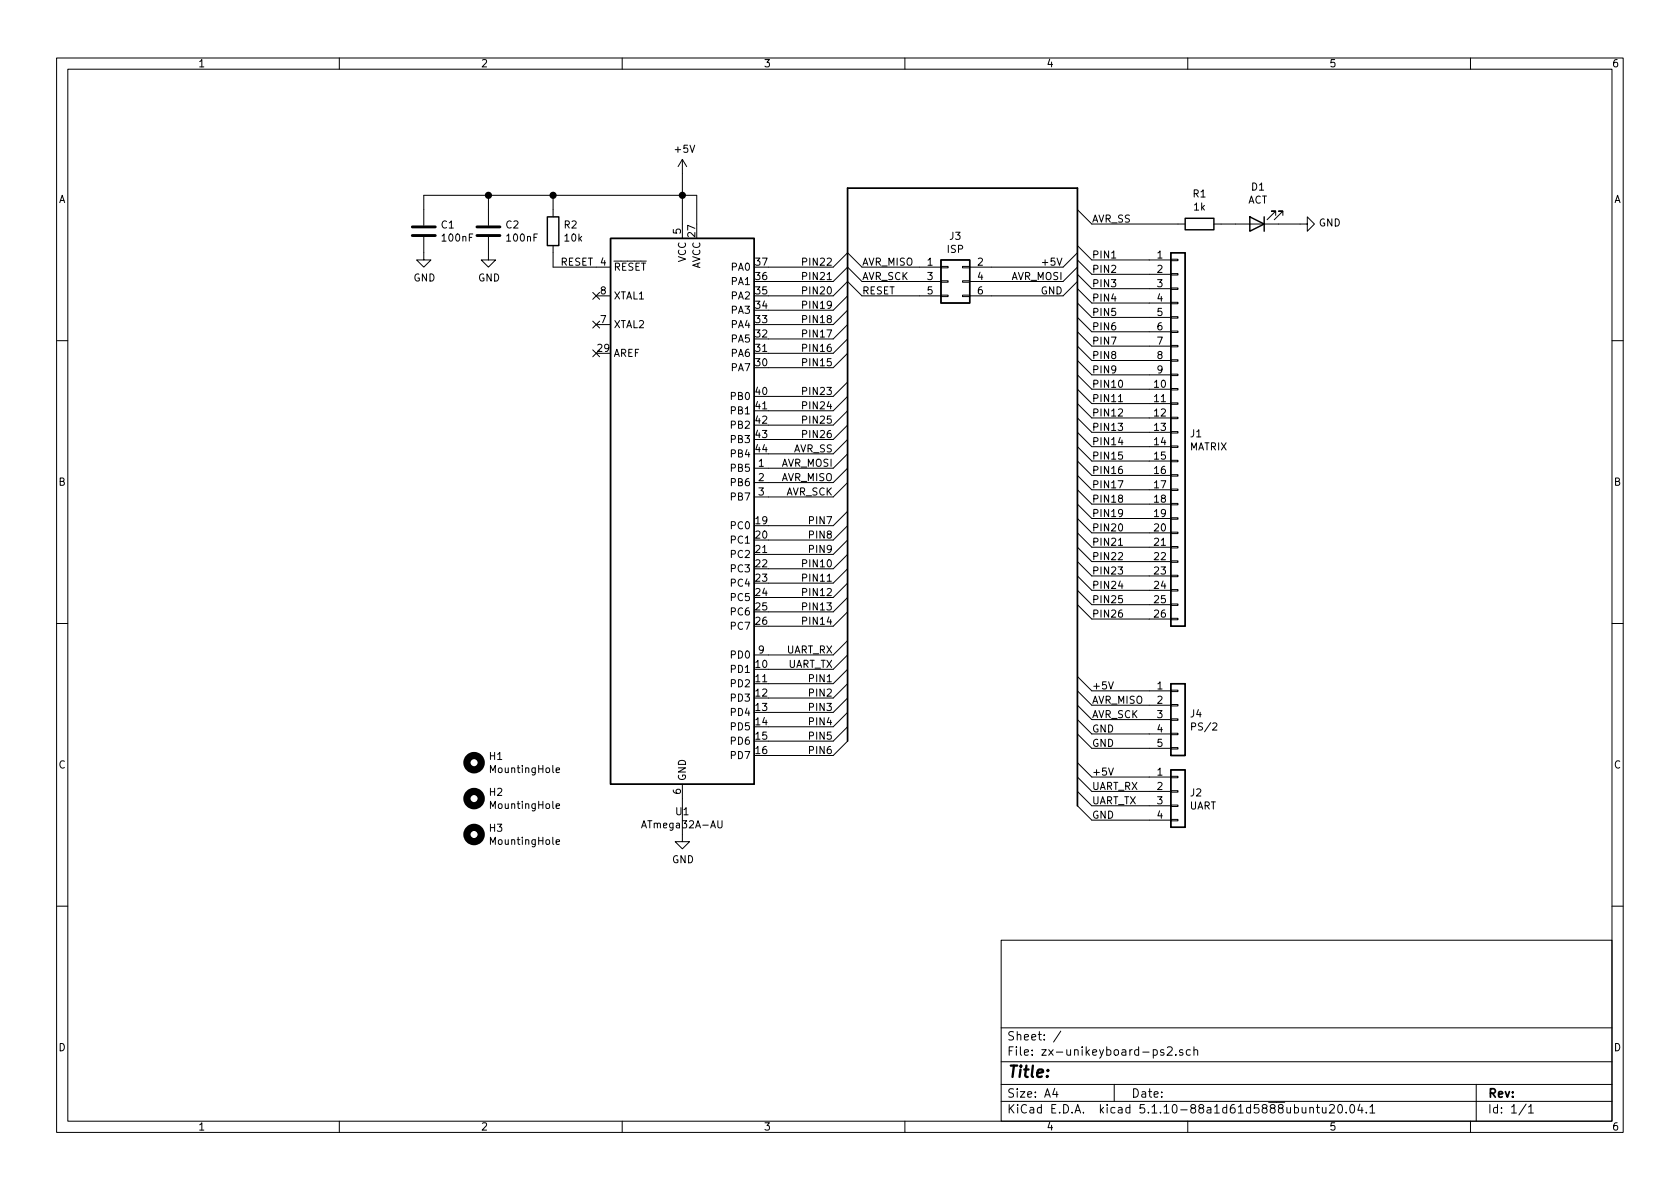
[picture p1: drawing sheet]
EESchema Schematic File Version 4
EELAYER 30 0
EELAYER END
$Descr A4 11693 8268
encoding utf-8
Sheet 1 1
Title ""
Date ""
Rev ""
Comp ""
Comment1 ""
Comment2 ""
Comment3 ""
Comment4 ""
$EndDescr
$Comp
L MCU_Microchip_ATmega:ATmega32A-AU U1
U 1 1
P 4750 3550
F 0 "U1" H 4750 1461 50  0000 C CNN
F 1 "ATmega32A-AU" H 4750 1370 50  0000 C CNN
F 2 "Package_QFP:TQFP-44_10x10mm_P0.8mm" H 4750 3550 50  0001 C CIN
F 3 "http://ww1.microchip.com/downloads/en/DeviceDoc/atmel-8155-8-bit-microcontroller-avr-atmega32a_datasheet.pdf" H 4750 3550 50  0001 C CNN
	1    4750 3550
	1    0    0    -1  
$EndComp
$Comp
L Connector_Generic:Conn_01x26 J1
U 1 1
P 8200 3000
F 0 "J1" H 8280 2992 50  0000 L CNN
F 1 "MATRIX" H 8280 2901 50  0000 L CNN
F 2 "Connector_FFC-FPC:TE_2-84952-6_1x26-1MP_P1.0mm_Horizontal" H 8200 3000 50  0001 C CNN
F 3 "~" H 8200 3000 50  0001 C CNN
	1    8200 3000
	1    0    0    -1  
$EndComp
$Comp
L Connector_Generic:Conn_01x05 J4
U 1 1
P 8200 5000
F 0 "J4" H 8280 5042 50  0000 L CNN
F 1 "PS/2" H 8280 4951 50  0000 L CNN
F 2 "Connector_PinSocket_2.00mm:PinSocket_1x05_P2.00mm_Horizontal" H 8200 5000 50  0001 C CNN
F 3 "~" H 8200 5000 50  0001 C CNN
	1    8200 5000
	1    0    0    -1  
$EndComp
$Comp
L Device:R R2
U 1 1
P 3850 1600
F 0 "R2" H 3920 1646 50  0000 L CNN
F 1 "10k" H 3920 1555 50  0000 L CNN
F 2 "Resistor_SMD:R_0805_2012Metric_Pad1.20x1.40mm_HandSolder" V 3780 1600 50  0001 C CNN
F 3 "~" H 3850 1600 50  0001 C CNN
	1    3850 1600
	1    0    0    -1  
$EndComp
$Comp
L Device:C C2
U 1 1
P 3400 1600
F 0 "C2" H 3515 1646 50  0000 L CNN
F 1 "100nF" H 3515 1555 50  0000 L CNN
F 2 "Capacitor_SMD:C_0805_2012Metric_Pad1.18x1.45mm_HandSolder" H 3438 1450 50  0001 C CNN
F 3 "~" H 3400 1600 50  0001 C CNN
	1    3400 1600
	1    0    0    -1  
$EndComp
$Comp
L power:+5V #PWR0101
U 1 1
P 4750 1200
F 0 "#PWR0101" H 4750 1050 50  0001 C CNN
F 1 "+5V" H 4765 1373 50  0000 C CNN
F 2 "" H 4750 1200 50  0001 C CNN
F 3 "" H 4750 1200 50  0001 C CNN
	1    4750 1200
	1    0    0    -1  
$EndComp
$Comp
L power:GND #PWR0102
U 1 1
P 4750 5800
F 0 "#PWR0102" H 4750 5550 50  0001 C CNN
F 1 "GND" H 4755 5627 50  0000 C CNN
F 2 "" H 4750 5800 50  0001 C CNN
F 3 "" H 4750 5800 50  0001 C CNN
	1    4750 5800
	1    0    0    -1  
$EndComp
Wire Bus Line
	7500 1300 5900 1300
Entry Wire Line
	7500 4700 7600 4800
Entry Wire Line
	7500 4800 7600 4900
Entry Wire Line
	7500 4900 7600 5000
Entry Wire Line
	7500 5000 7600 5100
Entry Wire Line
	7500 5100 7600 5200
Entry Wire Line
	7500 1700 7600 1800
Entry Wire Line
	7500 1800 7600 1900
Entry Wire Line
	7500 1900 7600 2000
Entry Wire Line
	7500 2000 7600 2100
Entry Wire Line
	7500 2100 7600 2200
Entry Wire Line
	7500 2200 7600 2300
Entry Wire Line
	7500 2300 7600 2400
Entry Wire Line
	7500 2400 7600 2500
Entry Wire Line
	7500 2500 7600 2600
Entry Wire Line
	7500 2600 7600 2700
Entry Wire Line
	7500 2700 7600 2800
Entry Wire Line
	7500 2800 7600 2900
Entry Wire Line
	7500 2900 7600 3000
Entry Wire Line
	7500 3000 7600 3100
Entry Wire Line
	7500 3100 7600 3200
Entry Wire Line
	7500 3200 7600 3300
Entry Wire Line
	7500 3300 7600 3400
Entry Wire Line
	7500 3400 7600 3500
Entry Wire Line
	7500 3500 7600 3600
Entry Wire Line
	7500 3600 7600 3700
Entry Wire Line
	7500 3700 7600 3800
Entry Wire Line
	7500 3800 7600 3900
Entry Wire Line
	7500 3900 7600 4000
Entry Wire Line
	7500 4000 7600 4100
Entry Wire Line
	7500 4100 7600 4200
Entry Wire Line
	7500 4200 7600 4300
Entry Wire Line
	5800 1850 5900 1750
Entry Wire Line
	5800 1950 5900 1850
Entry Wire Line
	5800 2050 5900 1950
Entry Wire Line
	5800 2150 5900 2050
Entry Wire Line
	5800 2250 5900 2150
Entry Wire Line
	5800 2350 5900 2250
Entry Wire Line
	5800 2450 5900 2350
Entry Wire Line
	5800 2550 5900 2450
Entry Wire Line
	5800 2750 5900 2650
Entry Wire Line
	5800 2850 5900 2750
Entry Wire Line
	5800 2950 5900 2850
Entry Wire Line
	5800 3050 5900 2950
Entry Wire Line
	5800 3150 5900 3050
Entry Wire Line
	5800 3250 5900 3150
Entry Wire Line
	5800 3350 5900 3250
Entry Wire Line
	5800 3450 5900 3350
Entry Wire Line
	5800 3650 5900 3550
Entry Wire Line
	5800 3750 5900 3650
Entry Wire Line
	5800 3850 5900 3750
Entry Wire Line
	5800 3950 5900 3850
Entry Wire Line
	5800 4050 5900 3950
Entry Wire Line
	5800 4150 5900 4050
Entry Wire Line
	5800 4250 5900 4150
Entry Wire Line
	5800 4350 5900 4250
Entry Wire Line
	5800 4550 5900 4450
Entry Wire Line
	5800 4650 5900 4550
Entry Wire Line
	5800 4750 5900 4650
Entry Wire Line
	5800 4850 5900 4750
Entry Wire Line
	5800 4950 5900 4850
Entry Wire Line
	5800 5050 5900 4950
Entry Wire Line
	5800 5150 5900 5050
Entry Wire Line
	5800 5250 5900 5150
Wire Wire Line
	7600 1800 8000 1800
Wire Wire Line
	8000 1900 7600 1900
Wire Wire Line
	7600 2000 8000 2000
Wire Wire Line
	8000 2100 7600 2100
Wire Wire Line
	7600 2200 8000 2200
Wire Wire Line
	8000 2300 7600 2300
Wire Wire Line
	7600 2400 8000 2400
Wire Wire Line
	8000 2500 7600 2500
Wire Wire Line
	7600 2600 8000 2600
Wire Wire Line
	8000 2700 7600 2700
Wire Wire Line
	7600 2800 8000 2800
Wire Wire Line
	8000 2900 7600 2900
Wire Wire Line
	7600 3000 8000 3000
Wire Wire Line
	8000 3100 7600 3100
Wire Wire Line
	7600 3200 8000 3200
Wire Wire Line
	8000 3300 7600 3300
Wire Wire Line
	7600 3400 8000 3400
Wire Wire Line
	8000 3500 7600 3500
Wire Wire Line
	7600 3600 8000 3600
Wire Wire Line
	8000 3700 7600 3700
Wire Wire Line
	7600 3800 8000 3800
Wire Wire Line
	8000 3900 7600 3900
Wire Wire Line
	7600 4000 8000 4000
Wire Wire Line
	8000 4100 7600 4100
Wire Wire Line
	7600 4200 8000 4200
Wire Wire Line
	8000 4300 7600 4300
Wire Wire Line
	7600 4800 8000 4800
Wire Wire Line
	8000 4900 7600 4900
Wire Wire Line
	7600 5000 8000 5000
Wire Wire Line
	8000 5100 7600 5100
Wire Wire Line
	7600 5200 8000 5200
Wire Wire Line
	5350 1850 5800 1850
Wire Wire Line
	5800 1950 5350 1950
Wire Wire Line
	5350 2050 5800 2050
Wire Wire Line
	5800 2150 5350 2150
Wire Wire Line
	5350 2250 5800 2250
Wire Wire Line
	5800 2350 5350 2350
Wire Wire Line
	5350 2450 5800 2450
Wire Wire Line
	5800 2550 5350 2550
Wire Wire Line
	5350 2750 5800 2750
Wire Wire Line
	5800 2850 5350 2850
Wire Wire Line
	5350 2950 5800 2950
Wire Wire Line
	5800 3050 5350 3050
Wire Wire Line
	5350 3150 5800 3150
Wire Wire Line
	5800 3250 5350 3250
Wire Wire Line
	5350 3350 5800 3350
Wire Wire Line
	5800 3450 5350 3450
Wire Wire Line
	5350 3650 5800 3650
Wire Wire Line
	5800 3750 5350 3750
Wire Wire Line
	5350 3850 5800 3850
Wire Wire Line
	5800 3950 5350 3950
Wire Wire Line
	5350 4050 5800 4050
Wire Wire Line
	5800 4150 5350 4150
Wire Wire Line
	5350 4250 5800 4250
Wire Wire Line
	5800 4350 5350 4350
Wire Wire Line
	5350 4550 5800 4550
Wire Wire Line
	5800 4650 5350 4650
Wire Wire Line
	5350 4750 5800 4750
Wire Wire Line
	5800 4850 5350 4850
Wire Wire Line
	5350 4950 5800 4950
Wire Wire Line
	5800 5050 5350 5050
Wire Wire Line
	5350 5150 5800 5150
Wire Wire Line
	5800 5250 5350 5250
Text Label 7600 1800 0    50   ~ 0
PIN1
Text Label 7600 1900 0    50   ~ 0
PIN2
Text Label 7600 2000 0    50   ~ 0
PIN3
Text Label 7600 2100 0    50   ~ 0
PIN4
Text Label 7600 2200 0    50   ~ 0
PIN5
Text Label 7600 2300 0    50   ~ 0
PIN6
Text Label 7600 2400 0    50   ~ 0
PIN7
Text Label 7600 2500 0    50   ~ 0
PIN8
Text Label 7600 2600 0    50   ~ 0
PIN9
Text Label 7600 2700 0    50   ~ 0
PIN10
Text Label 7600 2800 0    50   ~ 0
PIN11
Text Label 7600 2900 0    50   ~ 0
PIN12
Text Label 7600 3000 0    50   ~ 0
PIN13
Text Label 7600 3100 0    50   ~ 0
PIN14
Text Label 7600 3200 0    50   ~ 0
PIN15
Text Label 7600 3300 0    50   ~ 0
PIN16
Text Label 7600 3400 0    50   ~ 0
PIN17
Text Label 7600 3500 0    50   ~ 0
PIN18
Text Label 7600 3600 0    50   ~ 0
PIN19
Text Label 7600 3700 0    50   ~ 0
PIN20
Text Label 7600 3800 0    50   ~ 0
PIN21
Text Label 7600 3900 0    50   ~ 0
PIN22
Text Label 7600 4000 0    50   ~ 0
PIN23
Text Label 7600 4100 0    50   ~ 0
PIN24
Text Label 7600 4200 0    50   ~ 0
PIN25
Text Label 7600 4300 0    50   ~ 0
PIN26
Text Label 7600 4800 0    50   ~ 0
+5V
Text Label 7600 4900 0    50   ~ 0
AVR_MISO
Text Label 7600 5000 0    50   ~ 0
AVR_SCK
Text Label 7600 5100 0    50   ~ 0
GND
Text Label 7600 5200 0    50   ~ 0
GND
Text Label 5800 2750 2    50   ~ 0
PIN23
Text Label 5800 2850 2    50   ~ 0
PIN24
Text Label 5800 2950 2    50   ~ 0
PIN25
Text Label 5800 3050 2    50   ~ 0
PIN26
Text Label 5800 1850 2    50   ~ 0
PIN22
Text Label 5800 1950 2    50   ~ 0
PIN21
Text Label 5800 2050 2    50   ~ 0
PIN20
Text Label 5800 2150 2    50   ~ 0
PIN19
Text Label 5800 2250 2    50   ~ 0
PIN18
Text Label 5800 2350 2    50   ~ 0
PIN17
Text Label 5800 2450 2    50   ~ 0
PIN16
Text Label 5800 2550 2    50   ~ 0
PIN15
Text Label 5800 3150 2    50   ~ 0
AVR_SS
Text Label 5800 3250 2    50   ~ 0
AVR_MOSI
Text Label 5800 3350 2    50   ~ 0
AVR_MISO
Text Label 5800 3450 2    50   ~ 0
AVR_SCK
Text Label 5800 3650 2    50   ~ 0
PIN7
Text Label 5800 3750 2    50   ~ 0
PIN8
Text Label 5800 3850 2    50   ~ 0
PIN9
Text Label 5800 3950 2    50   ~ 0
PIN10
Text Label 5800 4050 2    50   ~ 0
PIN11
Text Label 5800 4150 2    50   ~ 0
PIN12
Text Label 5800 4250 2    50   ~ 0
PIN13
Text Label 5800 4350 2    50   ~ 0
PIN14
Text Label 5800 4550 2    50   ~ 0
UART_RX
Text Label 5800 4650 2    50   ~ 0
UART_TX
Text Label 5800 4750 2    50   ~ 0
PIN1
Text Label 5800 4850 2    50   ~ 0
PIN2
Text Label 5800 4950 2    50   ~ 0
PIN3
Text Label 5800 5050 2    50   ~ 0
PIN4
Text Label 5800 5150 2    50   ~ 0
PIN5
Text Label 5800 5250 2    50   ~ 0
PIN6
Wire Wire Line
	3850 1450 3850 1350
Wire Wire Line
	3850 1350 4750 1350
Wire Wire Line
	4750 1550 4750 1350
Connection ~ 4750 1350
Wire Wire Line
	4850 1550 4850 1350
Wire Wire Line
	4850 1350 4750 1350
Wire Wire Line
	4750 1200 4750 1350
Wire Wire Line
	4150 1850 3850 1850
Wire Wire Line
	3850 1850 3850 1750
NoConn ~ 4150 2450
Wire Wire Line
	4750 5800 4750 5550
$Comp
L power:GND #PWR0103
U 1 1
P 3400 1750
F 0 "#PWR0103" H 3400 1500 50  0001 C CNN
F 1 "GND" H 3405 1577 50  0000 C CNN
F 2 "" H 3400 1750 50  0001 C CNN
F 3 "" H 3400 1750 50  0001 C CNN
	1    3400 1750
	1    0    0    -1  
$EndComp
Wire Wire Line
	3400 1450 3400 1350
Wire Wire Line
	3400 1350 3850 1350
Connection ~ 3850 1350
Connection ~ 3400 1350
NoConn ~ 4150 2050
NoConn ~ 4150 2250
$Comp
L Connector_Generic:Conn_01x04 J2
U 1 1
P 8200 5500
F 0 "J2" H 8280 5492 50  0000 L CNN
F 1 "UART" H 8280 5401 50  0000 L CNN
F 2 "Connector_PinHeader_2.54mm:PinHeader_1x04_P2.54mm_Vertical" H 8200 5500 50  0001 C CNN
F 3 "~" H 8200 5500 50  0001 C CNN
	1    8200 5500
	1    0    0    -1  
$EndComp
Entry Wire Line
	7500 5500 7600 5600
Entry Wire Line
	7500 5400 7600 5500
Entry Wire Line
	7500 5300 7600 5400
Entry Wire Line
	7500 5600 7600 5700
Wire Wire Line
	7600 5400 8000 5400
Wire Wire Line
	8000 5500 7600 5500
Wire Wire Line
	7600 5600 8000 5600
Wire Wire Line
	8000 5700 7600 5700
Text Label 7600 5400 0    50   ~ 0
+5V
Text Label 7600 5500 0    50   ~ 0
UART_RX
Text Label 7600 5600 0    50   ~ 0
UART_TX
Text Label 7600 5700 0    50   ~ 0
GND
$Comp
L Connector_Generic:Conn_02x03_Odd_Even J3
U 1 1
P 6600 1950
F 0 "J3" H 6650 2267 50  0000 C CNN
F 1 "ISP" H 6650 2176 50  0000 C CNN
F 2 "Connector_PinSocket_2.54mm:PinSocket_2x03_P2.54mm_Vertical" H 6600 1950 50  0001 C CNN
F 3 "~" H 6600 1950 50  0001 C CNN
	1    6600 1950
	1    0    0    -1  
$EndComp
Entry Wire Line
	5900 1750 6000 1850
Entry Wire Line
	5900 1850 6000 1950
Entry Wire Line
	5900 1950 6000 2050
Entry Wire Line
	7400 1850 7500 1750
Entry Wire Line
	7400 1950 7500 1850
Entry Wire Line
	7400 2050 7500 1950
Wire Wire Line
	6000 1850 6400 1850
Wire Wire Line
	6400 1950 6000 1950
Wire Wire Line
	6000 2050 6400 2050
Wire Wire Line
	6900 1850 7400 1850
Wire Wire Line
	7400 1950 6900 1950
Wire Wire Line
	6900 2050 7400 2050
Text Label 6000 1850 0    50   ~ 0
AVR_MISO
Text Label 6000 1950 0    50   ~ 0
AVR_SCK
Text Label 6000 2050 0    50   ~ 0
RESET
Text Label 7400 1850 2    50   ~ 0
+5V
Text Label 7400 1950 2    50   ~ 0
AVR_MOSI
Text Label 7400 2050 2    50   ~ 0
GND
Text Label 3900 1850 0    50   ~ 0
RESET
$Comp
L Device:C C1
U 1 1
P 2950 1600
F 0 "C1" H 3065 1646 50  0000 L CNN
F 1 "100nF" H 3065 1555 50  0000 L CNN
F 2 "Capacitor_SMD:C_0805_2012Metric_Pad1.18x1.45mm_HandSolder" H 2988 1450 50  0001 C CNN
F 3 "~" H 2950 1600 50  0001 C CNN
	1    2950 1600
	1    0    0    -1  
$EndComp
$Comp
L power:GND #PWR0105
U 1 1
P 2950 1750
F 0 "#PWR0105" H 2950 1500 50  0001 C CNN
F 1 "GND" H 2955 1577 50  0000 C CNN
F 2 "" H 2950 1750 50  0001 C CNN
F 3 "" H 2950 1750 50  0001 C CNN
	1    2950 1750
	1    0    0    -1  
$EndComp
Wire Wire Line
	2950 1450 2950 1350
Wire Wire Line
	2950 1350 3400 1350
$Comp
L Device:LED D1
U 1 1
P 8750 1550
F 0 "D1" H 8743 1295 50  0000 C CNN
F 1 "ACT" H 8743 1386 50  0000 C CNN
F 2 "LED_SMD:LED_0805_2012Metric_Pad1.15x1.40mm_HandSolder" H 8750 1550 50  0001 C CNN
F 3 "~" H 8750 1550 50  0001 C CNN
	1    8750 1550
	-1   0    0    1   
$EndComp
$Comp
L Device:R R1
U 1 1
P 8350 1550
F 0 "R1" V 8557 1550 50  0000 C CNN
F 1 "1k" V 8466 1550 50  0000 C CNN
F 2 "Resistor_SMD:R_0805_2012Metric_Pad1.20x1.40mm_HandSolder" V 8280 1550 50  0001 C CNN
F 3 "~" H 8350 1550 50  0001 C CNN
	1    8350 1550
	0    -1   -1   0   
$EndComp
$Comp
L power:GND #PWR0106
U 1 1
P 9050 1550
F 0 "#PWR0106" H 9050 1300 50  0001 C CNN
F 1 "GND" V 9055 1422 50  0000 R CNN
F 2 "" H 9050 1550 50  0001 C CNN
F 3 "" H 9050 1550 50  0001 C CNN
	1    9050 1550
	0    -1   -1   0   
$EndComp
Entry Wire Line
	7500 1450 7600 1550
Wire Wire Line
	7600 1550 8200 1550
Wire Wire Line
	8500 1550 8600 1550
Wire Wire Line
	8900 1550 9050 1550
Text Label 7600 1550 0    50   ~ 0
AVR_SS
Wire Bus Line
	7500 1300 7500 5600
Wire Bus Line
	5900 1300 5900 5150
$Comp
L Mechanical:MountingHole H1
U 1 1
P 3300 5300
F 0 "H1" H 3400 5346 50  0000 L CNN
F 1 "MountingHole" H 3400 5255 50  0000 L CNN
F 2 "MountingHole:MountingHole_2.1mm" H 3300 5300 50  0001 C CNN
F 3 "~" H 3300 5300 50  0001 C CNN
	1    3300 5300
	1    0    0    -1  
$EndComp
$Comp
L Mechanical:MountingHole H2
U 1 1
P 3300 5550
F 0 "H2" H 3400 5596 50  0000 L CNN
F 1 "MountingHole" H 3400 5505 50  0000 L CNN
F 2 "MountingHole:MountingHole_2.1mm" H 3300 5550 50  0001 C CNN
F 3 "~" H 3300 5550 50  0001 C CNN
	1    3300 5550
	1    0    0    -1  
$EndComp
$Comp
L Mechanical:MountingHole H3
U 1 1
P 3300 5800
F 0 "H3" H 3400 5846 50  0000 L CNN
F 1 "MountingHole" H 3400 5755 50  0000 L CNN
F 2 "MountingHole:MountingHole_2.1mm" H 3300 5800 50  0001 C CNN
F 3 "~" H 3300 5800 50  0001 C CNN
	1    3300 5800
	1    0    0    -1  
$EndComp
$EndSCHEMATC
